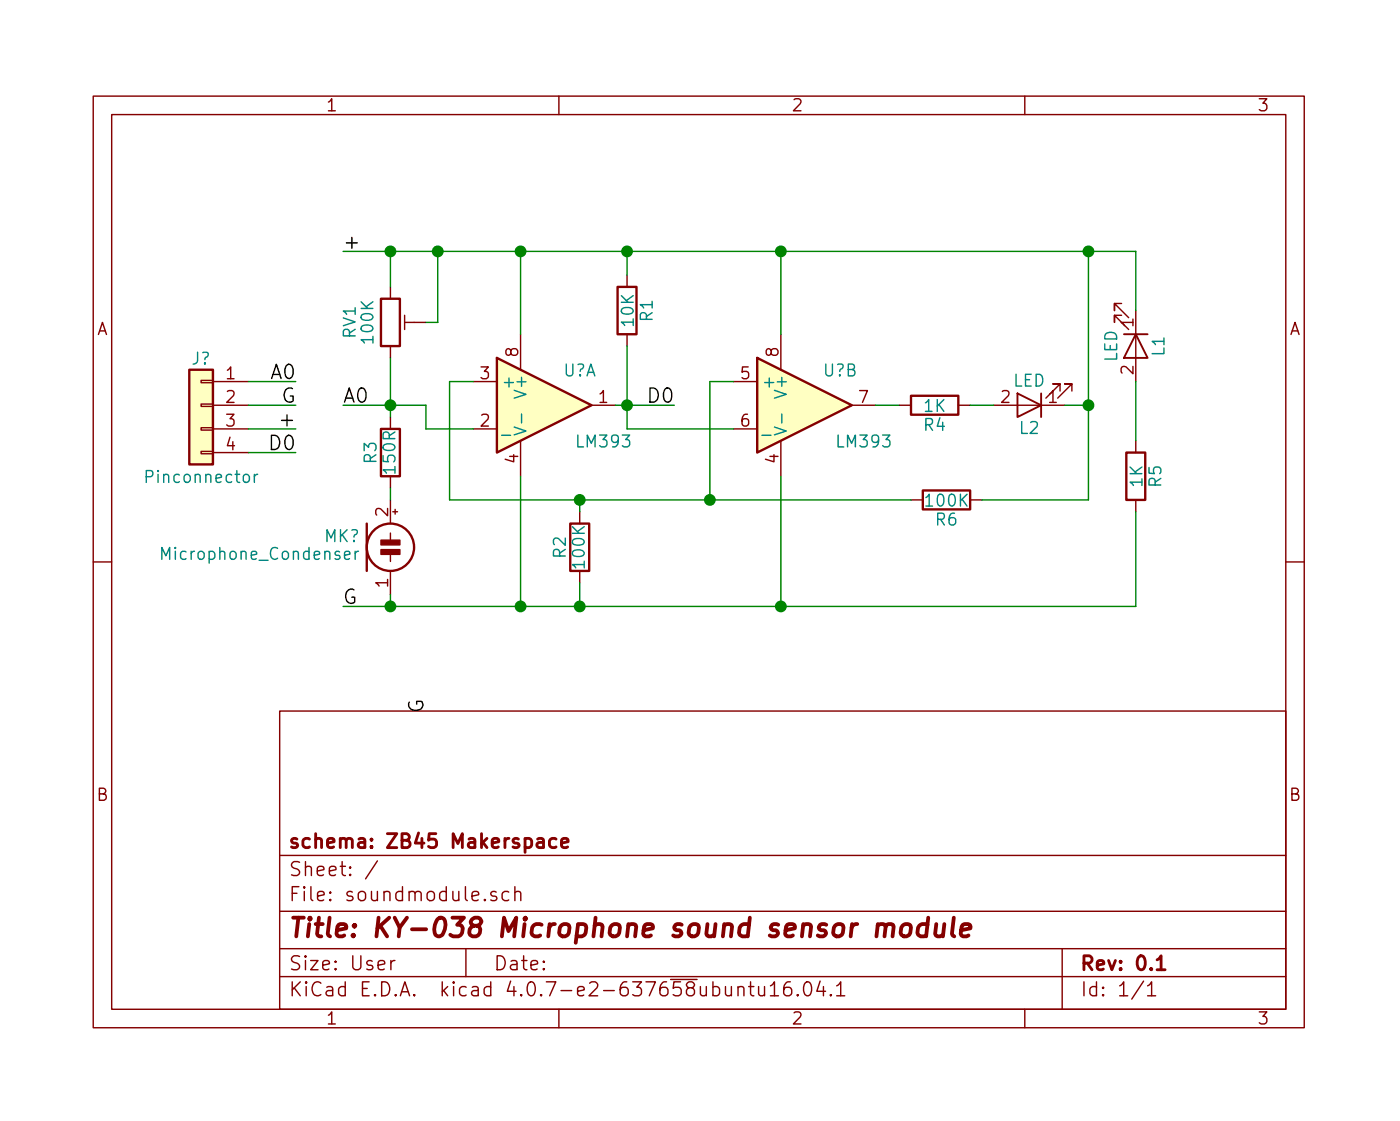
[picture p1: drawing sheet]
EESchema Schematic File Version 2
LIBS:power
LIBS:device
LIBS:switches
LIBS:relays
LIBS:motors
LIBS:transistors
LIBS:conn
LIBS:linear
LIBS:regul
LIBS:74xx
LIBS:cmos4000
LIBS:adc-dac
LIBS:memory
LIBS:xilinx
LIBS:microcontrollers
LIBS:dsp
LIBS:microchip
LIBS:analog_switches
LIBS:motorola
LIBS:texas
LIBS:intel
LIBS:audio
LIBS:interface
LIBS:digital-audio
LIBS:philips
LIBS:display
LIBS:cypress
LIBS:siliconi
LIBS:opto
LIBS:atmel
LIBS:contrib
LIBS:valves
EELAYER 25 0
EELAYER END
$Descr User 5906 4724
encoding utf-8
Sheet 1 1
Title "KY-038 Microphone sound sensor module"
Date ""
Rev "0.1"
Comp "schema: ZB45 Makerspace"
Comment1 ""
Comment2 ""
Comment3 ""
Comment4 ""
$EndDescr
$Comp
L Conn_01x04 J?
U 1 1
P 850 1700
F 0 "J?" H 850 1900 50  0000 C CNN
F 1 "Pinconnector" H 850 1400 50  0000 C CNN
F 2 "" H 850 1700 50  0001 C CNN
F 3 "" H 850 1700 50  0001 C CNN
	1    850  1700
	-1   0    0    -1  
$EndComp
Text Label 1250 1600 2    60   ~ 0
A0
Text Label 1250 1700 2    60   ~ 0
G
Text Label 1250 1800 2    60   ~ 0
+
Text Label 1250 1900 2    60   ~ 0
D0
Text Label 1800 3000 1    60   ~ 0
G
$Comp
L Microphone_Condenser MK?
U 1 1
P 1650 2300
F 0 "MK?" H 1520 2350 50  0000 R CNN
F 1 "Microphone_Condenser" H 1520 2275 50  0000 R CNN
F 2 "" V 1650 2400 50  0001 C CNN
F 3 "" V 1650 2400 50  0001 C CNN
	1    1650 2300
	1    0    0    -1  
$EndComp
$Comp
L R R3
U 1 1
P 1650 1900
F 0 "R3" V 1730 1900 50  0000 C CNN
F 1 "150R" V 1650 1900 50  0000 C CNN
F 2 "" V 1580 1900 50  0001 C CNN
F 3 "" H 1650 1900 50  0001 C CNN
	1    1650 1900
	-1   0    0    1   
$EndComp
$Comp
L LM393 U?
U 1 1
P 2300 1700
F 0 "U?" H 2450 1850 50  0000 C CNN
F 1 "LM393" H 2550 1550 50  0000 C CNN
F 2 "" H 2300 1700 50  0001 C CNN
F 3 "" H 2300 1700 50  0001 C CNN
	1    2300 1700
	1    0    0    -1  
$EndComp
$Comp
L POT_TRIM RV1
U 1 1
P 1650 1350
F 0 "RV1" V 1475 1350 50  0000 C CNN
F 1 "100K" V 1550 1350 50  0000 C CNN
F 2 "" H 1650 1350 50  0001 C CNN
F 3 "" H 1650 1350 50  0001 C CNN
	1    1650 1350
	1    0    0    -1  
$EndComp
$Comp
L R R1
U 1 1
P 2650 1300
F 0 "R1" V 2730 1300 50  0000 C CNN
F 1 "10K" V 2650 1300 50  0000 C CNN
F 2 "" V 2580 1300 50  0001 C CNN
F 3 "" H 2650 1300 50  0001 C CNN
	1    2650 1300
	1    0    0    -1  
$EndComp
$Comp
L LM393 U?
U 2 1
P 3400 1700
F 0 "U?" H 3550 1850 50  0000 C CNN
F 1 "LM393" H 3650 1550 50  0000 C CNN
F 2 "" H 3400 1700 50  0001 C CNN
F 3 "" H 3400 1700 50  0001 C CNN
	2    3400 1700
	1    0    0    -1  
$EndComp
$Comp
L R R2
U 1 1
P 2450 2300
F 0 "R2" V 2530 2300 50  0000 C CNN
F 1 "100K" V 2450 2300 50  0000 C CNN
F 2 "" V 2380 2300 50  0001 C CNN
F 3 "" H 2450 2300 50  0001 C CNN
	1    2450 2300
	-1   0    0    1   
$EndComp
$Comp
L R R4
U 1 1
P 3950 1700
F 0 "R4" V 4030 1700 50  0000 C CNN
F 1 "1K" V 3950 1700 50  0000 C CNN
F 2 "" V 3880 1700 50  0001 C CNN
F 3 "" H 3950 1700 50  0001 C CNN
	1    3950 1700
	0    1    1    0   
$EndComp
$Comp
L LED L2
U 1 1
P 4350 1700
F 0 "L2" H 4350 1800 50  0000 C CNN
F 1 "LED" H 4350 1600 50  0000 C CNN
F 2 "" H 4350 1700 50  0001 C CNN
F 3 "" H 4350 1700 50  0001 C CNN
	1    4350 1700
	-1   0    0    1   
$EndComp
$Comp
L R R6
U 1 1
P 4000 2100
F 0 "R6" V 4080 2100 50  0000 C CNN
F 1 "100K" V 4000 2100 50  0000 C CNN
F 2 "" V 3930 2100 50  0001 C CNN
F 3 "" H 4000 2100 50  0001 C CNN
	1    4000 2100
	0    1    1    0   
$EndComp
$Comp
L LED L1
U 1 1
P 4800 1450
F 0 "L1" H 4800 1550 50  0000 C CNN
F 1 "LED" H 4800 1350 50  0000 C CNN
F 2 "" H 4800 1450 50  0001 C CNN
F 3 "" H 4800 1450 50  0001 C CNN
	1    4800 1450
	0    1    1    0   
$EndComp
$Comp
L R R5
U 1 1
P 4800 2000
F 0 "R5" V 4880 2000 50  0000 C CNN
F 1 "1K" V 4800 2000 50  0000 C CNN
F 2 "" V 4730 2000 50  0001 C CNN
F 3 "" H 4800 2000 50  0001 C CNN
	1    4800 2000
	1    0    0    -1  
$EndComp
Text Label 1450 1050 0    60   ~ 0
+
Text Label 1450 1700 0    60   ~ 0
A0
Text Label 1450 2550 0    60   ~ 0
G
Text Label 2850 1700 2    60   ~ 0
D0
Wire Wire Line
	1050 1600 1250 1600
Wire Wire Line
	1450 1050 4800 1050
Wire Wire Line
	2200 1050 2200 1400
Wire Wire Line
	2650 1050 2650 1150
Connection ~ 2200 1050
Wire Wire Line
	2600 1700 2850 1700
Wire Wire Line
	2000 1600 1900 1600
Wire Wire Line
	1900 1600 1900 2100
Wire Wire Line
	1900 2100 3850 2100
Wire Wire Line
	3000 2100 3000 1600
Wire Wire Line
	3000 1600 3100 1600
Wire Wire Line
	2450 2150 2450 2100
Connection ~ 2450 2100
Wire Wire Line
	1650 2500 1650 2550
Wire Wire Line
	1450 2550 4800 2550
Wire Wire Line
	3300 2550 3300 2000
Wire Wire Line
	2450 2450 2450 2550
Connection ~ 2450 2550
Wire Wire Line
	1800 1800 2000 1800
Wire Wire Line
	2650 1800 3100 1800
Wire Wire Line
	3300 1050 3300 1400
Connection ~ 2650 1050
Wire Wire Line
	3700 1700 3800 1700
Wire Wire Line
	4100 1700 4200 1700
Wire Wire Line
	4600 1050 4600 2100
Connection ~ 3300 1050
Connection ~ 4600 1700
Connection ~ 3000 2100
Wire Wire Line
	4600 1700 4500 1700
Wire Wire Line
	4600 2100 4150 2100
Wire Wire Line
	4800 1600 4800 1850
Wire Wire Line
	4800 1050 4800 1300
Connection ~ 4600 1050
Wire Wire Line
	4800 2550 4800 2150
Connection ~ 3300 2550
Connection ~ 2650 1700
Wire Wire Line
	1050 1700 1250 1700
Wire Wire Line
	1050 1800 1250 1800
Wire Wire Line
	2200 2000 2200 2550
Connection ~ 2200 2550
Wire Wire Line
	1650 2050 1650 2100
Wire Wire Line
	1800 1700 1800 1800
Wire Wire Line
	1450 1700 1800 1700
Connection ~ 1650 1700
Wire Wire Line
	2650 1450 2650 1800
Wire Wire Line
	1050 1900 1250 1900
Wire Wire Line
	1650 1200 1650 1050
Connection ~ 1650 1050
Wire Wire Line
	1800 1350 1850 1350
Wire Wire Line
	1850 1350 1850 1050
Connection ~ 1850 1050
Wire Wire Line
	1650 1500 1650 1750
Connection ~ 1650 2550
$EndSCHEMATC
